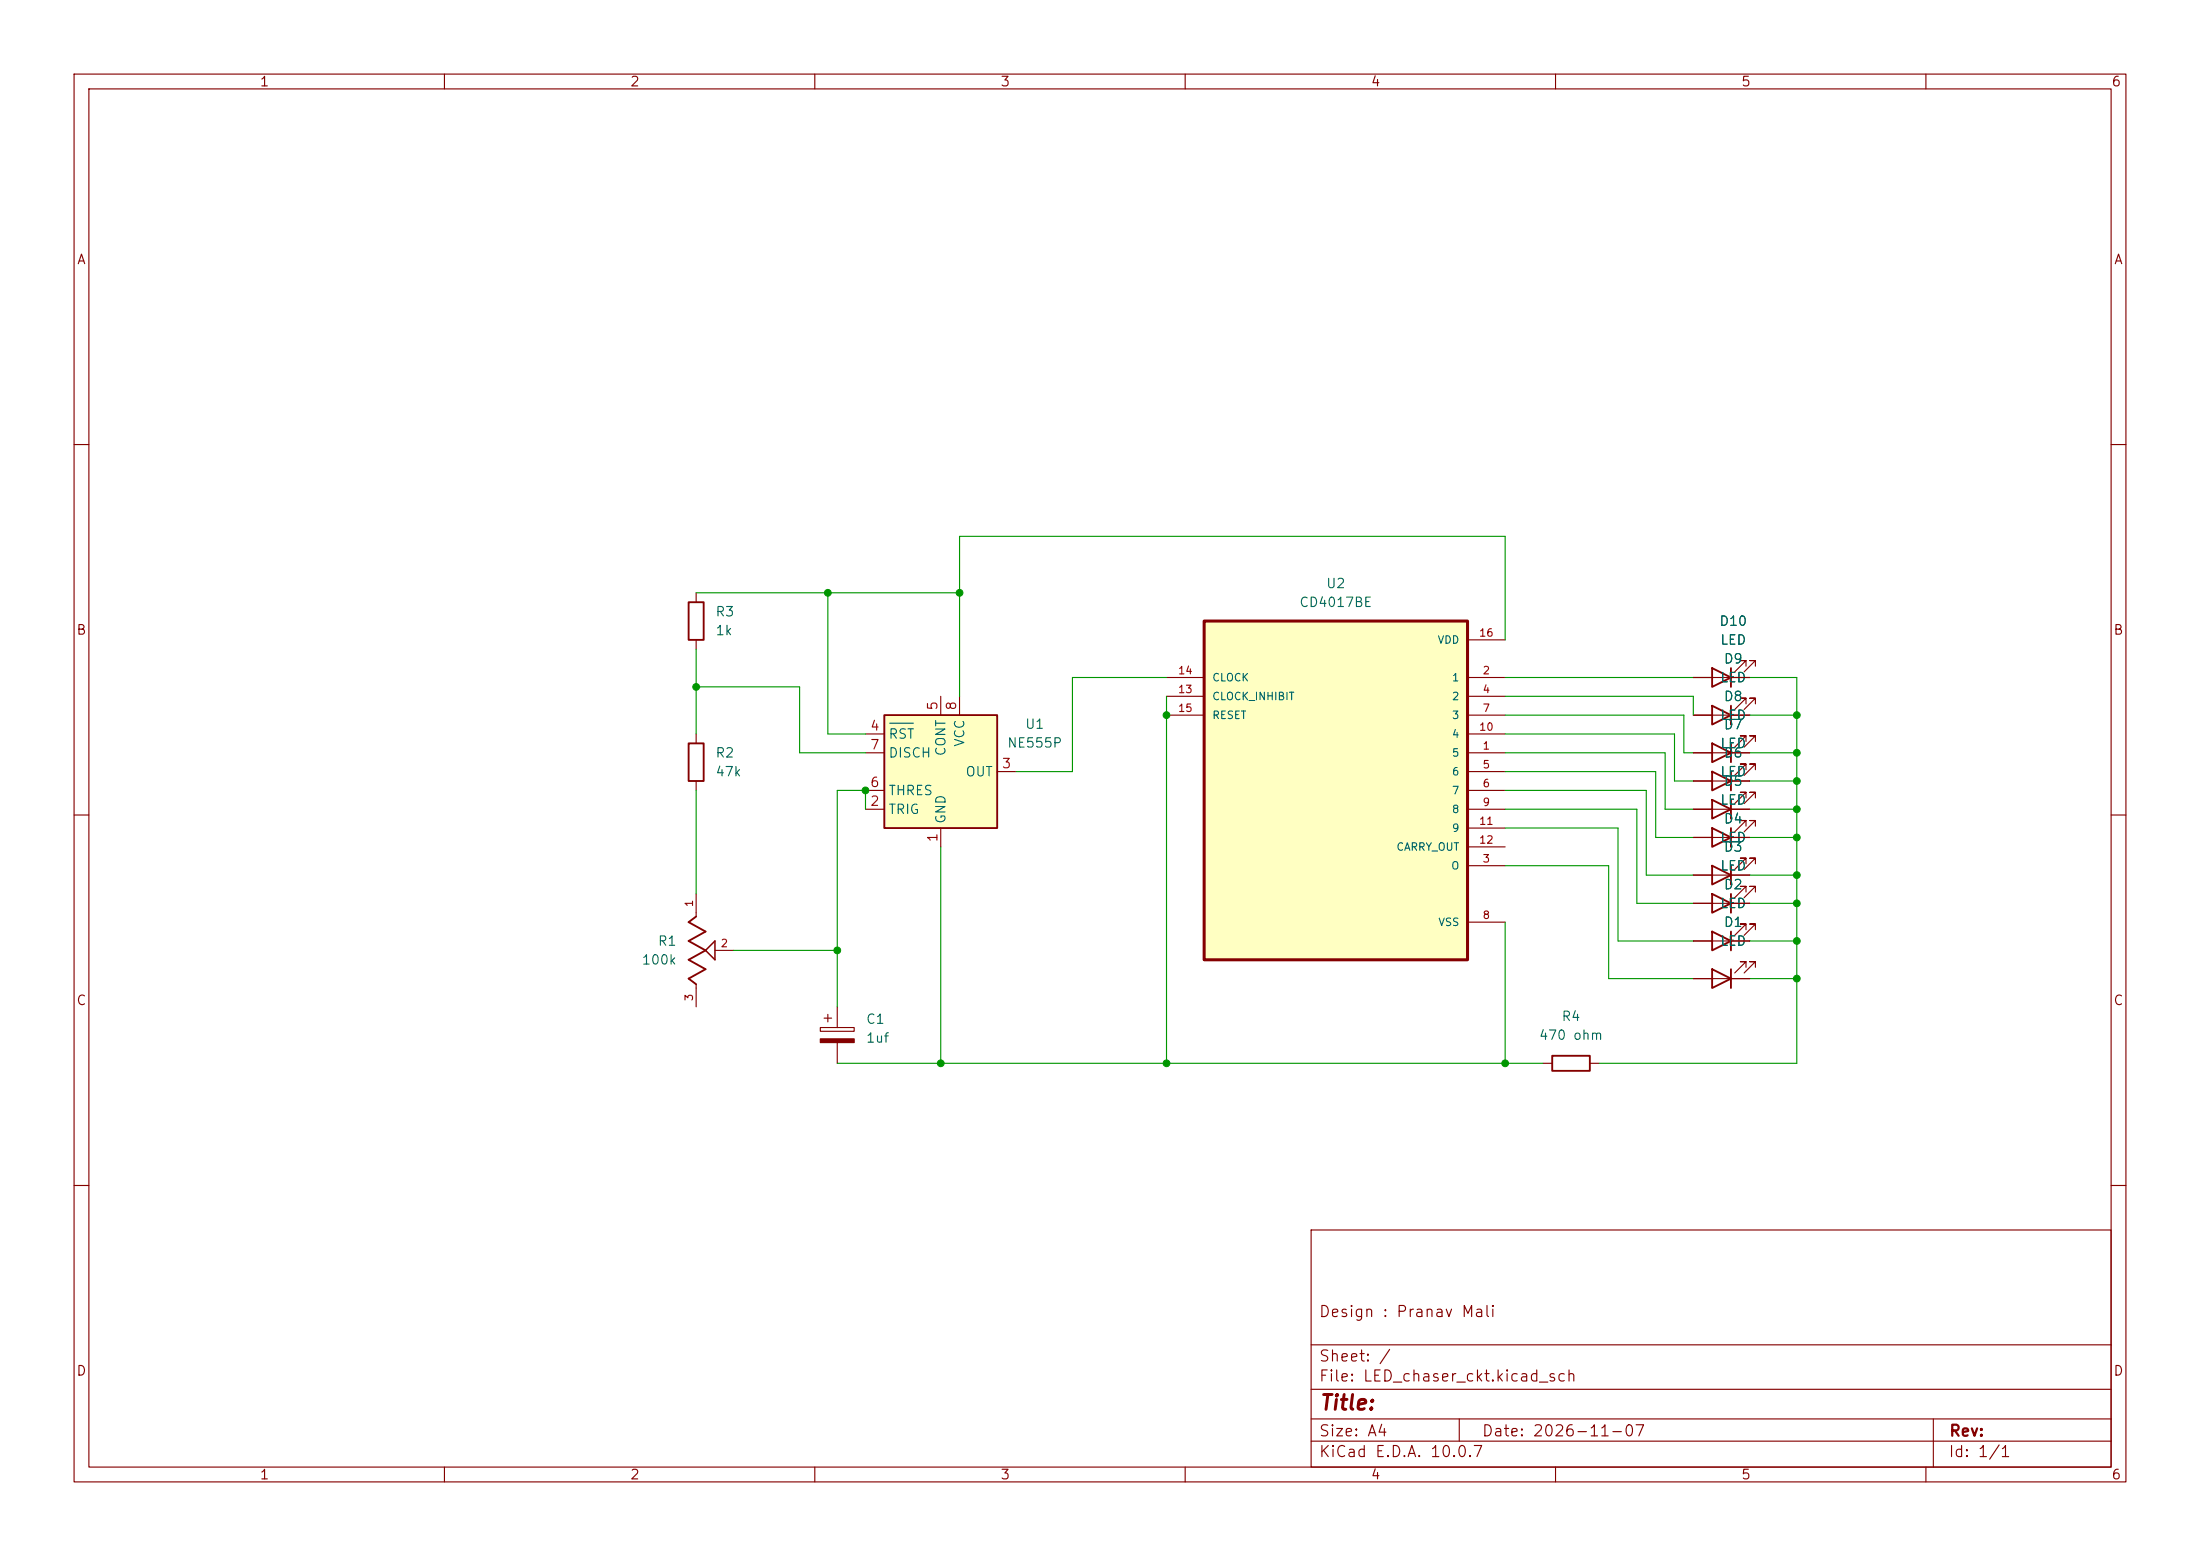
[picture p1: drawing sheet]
(kicad_sch
 (version 20260306)
 (generator "eeschema")
 (generator_version "10.0")
 (paper "A4")
 (title_block
  (date "2026-11-07")
  (comment 1 "Design : Pranav Mali"))
 (lib_symbols
  (symbol "3306F-1-103:3306F-1-103"
   (pin_names
    (offset 1.016)) (exclude_from_sim no) (in_bom yes) (on_board yes)
   (in_pos_files yes)
   (duplicate_pin_numbers_are_jumpers no)
   (property "Reference" "R" (at -10.16 5.08 0) (show_name no) (do_not_autoplace no) (effects (font (size 1.27 1.27)) (justify left bottom)))
   (property "Value" "3306F-1-103" (at -10.16 -5.08 0) (show_name no) (do_not_autoplace no) (effects (font (size 1.27 1.27)) (justify left bottom)))
   (property "Footprint" "3306F-1-103:TRIM_3306F-1-103" (at 0 0 0) (show_name no) (do_not_autoplace no) (hide yes) (effects (font (size 1.27 1.27)) (justify bottom)))
   (property "Datasheet" "https://s3.amazonaws.com/snapeda/datasheet/3306F-1-103_Bourns.pdf" (at 0 0 0) (show_name no) (do_not_autoplace no) (hide yes) (effects (font (size 1.27 1.27)) (justify bottom)))
   (property "Description" "TRIMMER - 6MM ROUND, SINGLE-TURN,CERMET, 10K OHMS | Bourns 3306F-1-103" (at 0 0 0) (show_name no) (do_not_autoplace no) (hide yes) (effects (font (size 1.27 1.27)) (justify bottom)))
   (property "DATASHEET_URL" "https://s3.amazonaws.com/snapeda/datasheet/3306F-1-103_Bourns.pdf" (at 0 0 0) (show_name no) (do_not_autoplace no) (hide yes) (effects (font (size 1.27 1.27)) (justify bottom)))
   (property "MANUFACTURER" "Bourns" (at 0 0 0) (show_name no) (do_not_autoplace no) (hide yes) (effects (font (size 1.27 1.27)) (justify bottom)))
   (property "MAXIMUM_PACKAGE_HEIGHT" "8.38mm" (at 0 0 0) (show_name no) (do_not_autoplace no) (hide yes) (effects (font (size 1.27 1.27)) (justify bottom)))
   (property "MPN" "3306F-1-103" (at 0 0 0) (show_name no) (do_not_autoplace no) (hide yes) (effects (font (size 1.27 1.27)) (justify bottom)))
   (property "PARTREV" "08/19" (at 0 0 0) (show_name no) (do_not_autoplace no) (hide yes) (effects (font (size 1.27 1.27)) (justify bottom)))
   (property "Package" "3306F Bourns" (at 0 0 0) (show_name no) (do_not_autoplace no) (hide yes) (effects (font (size 1.27 1.27)) (justify bottom)))
   (property "SOURCE_URL" "https://www.snapeda.com/parts/3306F-1-103/Bourns/view-part/" (at 0 0 0) (show_name no) (do_not_autoplace no) (hide yes) (effects (font (size 1.27 1.27)) (justify bottom)))
   (property "STANDARD" "Manufacturer Recommendations" (at 0 0 0) (show_name no) (do_not_autoplace no) (hide yes) (effects (font (size 1.27 1.27)) (justify bottom)))
   (symbol "3306F-1-103_0_0"
    (polyline (pts (xy -4.572 0) (xy -5.08 0)) (stroke (width 0.1524) (type default)) (fill (type none)))
    (polyline (pts (xy -3.81 -1.016) (xy -4.572 0)) (stroke (width 0.254) (type default)) (fill (type none)))
    (polyline (pts (xy -2.54 1.27) (xy -3.81 -1.016)) (stroke (width 0.254) (type default)) (fill (type none)))
    (polyline (pts (xy -1.27 2.54) (xy 1.27 2.54)) (stroke (width 0.2032) (type default)) (fill (type none)))
    (polyline (pts (xy -1.27 -1.016) (xy -2.54 1.27)) (stroke (width 0.254) (type default)) (fill (type none)))
    (polyline (pts (xy 0 1.27) (xy -1.27 2.54)) (stroke (width 0.2032) (type default)) (fill (type none)))
    (polyline (pts (xy 0 1.27) (xy -1.27 -1.016)) (stroke (width 0.254) (type default)) (fill (type none)))
    (polyline (pts (xy 1.27 2.54) (xy 0 1.27)) (stroke (width 0.2032) (type default)) (fill (type none)))
    (polyline (pts (xy 1.27 -1.016) (xy 0 1.27)) (stroke (width 0.254) (type default)) (fill (type none)))
    (polyline (pts (xy 2.54 1.27) (xy 1.27 -1.016)) (stroke (width 0.254) (type default)) (fill (type none)))
    (polyline (pts (xy 3.81 -1.016) (xy 2.54 1.27)) (stroke (width 0.254) (type default)) (fill (type none)))
    (polyline (pts (xy 4.572 0) (xy 3.81 -1.016)) (stroke (width 0.254) (type default)) (fill (type none)))
    (polyline (pts (xy 5.08 0) (xy 4.572 0)) (stroke (width 0.1524) (type default)) (fill (type none)))
    (pin passive line (at -7.62 0 0) (length 2.54) (name "" (effects (font (size 1.016 1.016)))) (number "1" (effects (font (size 1.016 1.016)))))
    (pin passive line (at 0 5.08 270) (length 2.54) (name "" (effects (font (size 1.016 1.016)))) (number "2" (effects (font (size 1.016 1.016)))))
    (pin passive line (at 7.62 0 180) (length 2.54) (name "" (effects (font (size 1.016 1.016)))) (number "3" (effects (font (size 1.016 1.016))))))
   (embedded_fonts no))
  (symbol "CD4017BE:CD4017BE"
   (pin_names
    (offset 1.016)) (exclude_from_sim no) (in_bom yes) (on_board yes)
   (in_pos_files yes)
   (duplicate_pin_numbers_are_jumpers no)
   (property "Reference" "U" (at -17.78 23.86 0) (show_name no) (do_not_autoplace no) (effects (font (size 1.27 1.27)) (justify left bottom)))
   (property "Value" "CD4017BE" (at -17.78 -26.86 0) (show_name no) (do_not_autoplace no) (effects (font (size 1.27 1.27)) (justify left bottom)))
   (property "Footprint" "CD4017BE:DIP794W45P254L1969H508Q16" (at 0 0 0) (show_name no) (do_not_autoplace no) (hide yes) (effects (font (size 1.27 1.27)) (justify bottom)))
   (property "Datasheet" "" (at 0 0 0) (show_name no) (do_not_autoplace no) (hide yes) (effects (font (size 1.27 1.27))))
   (property "Description" "CMOS Decade Counter with 10 Decoded Outputs" (at 0 0 0) (show_name no) (do_not_autoplace no) (hide yes) (effects (font (size 1.27 1.27)) (justify bottom)))
   (property "MANUFACTURER" "Texas" (at 0 0 0) (show_name no) (do_not_autoplace no) (hide yes) (effects (font (size 1.27 1.27)) (justify bottom)))
   (property "MPN" "CD4017BE" (at 0 0 0) (show_name no) (do_not_autoplace no) (hide yes) (effects (font (size 1.27 1.27)) (justify bottom)))
   (property "Package" "PDIP-16 Texas Instruments" (at 0 0 0) (show_name no) (do_not_autoplace no) (hide yes) (effects (font (size 1.27 1.27)) (justify bottom)))
   (property "SOURCE_URL" "https://www.snapeda.com/parts/CD4017BE/Texas+Instruments/view-part/" (at 0 0 0) (show_name no) (do_not_autoplace no) (hide yes) (effects (font (size 1.27 1.27)) (justify bottom)))
   (symbol "CD4017BE_0_0"
    (rectangle (start -17.78 -22.86) (end 17.78 22.86) (stroke (width 0.41) (type default)) (fill (type background)))
    (pin output line (at 22.86 5.08 180) (length 5.08) (name "5" (effects (font (size 1.016 1.016)))) (number "1" (effects (font (size 1.016 1.016)))))
    (pin output line (at 22.86 15.24 180) (length 5.08) (name "1" (effects (font (size 1.016 1.016)))) (number "2" (effects (font (size 1.016 1.016)))))
    (pin output line (at 22.86 -10.16 180) (length 5.08) (name "O" (effects (font (size 1.016 1.016)))) (number "3" (effects (font (size 1.016 1.016)))))
    (pin output line (at 22.86 12.7 180) (length 5.08) (name "2" (effects (font (size 1.016 1.016)))) (number "4" (effects (font (size 1.016 1.016)))))
    (pin output line (at 22.86 2.54 180) (length 5.08) (name "6" (effects (font (size 1.016 1.016)))) (number "5" (effects (font (size 1.016 1.016)))))
    (pin output line (at 22.86 0 180) (length 5.08) (name "7" (effects (font (size 1.016 1.016)))) (number "6" (effects (font (size 1.016 1.016)))))
    (pin output line (at 22.86 10.16 180) (length 5.08) (name "3" (effects (font (size 1.016 1.016)))) (number "7" (effects (font (size 1.016 1.016)))))
    (pin power_in line (at 22.86 -17.78 180) (length 5.08) (name "VSS" (effects (font (size 1.016 1.016)))) (number "8" (effects (font (size 1.016 1.016)))))
    (pin output line (at 22.86 -2.54 180) (length 5.08) (name "8" (effects (font (size 1.016 1.016)))) (number "9" (effects (font (size 1.016 1.016)))))
    (pin output line (at 22.86 7.62 180) (length 5.08) (name "4" (effects (font (size 1.016 1.016)))) (number "10" (effects (font (size 1.016 1.016)))))
    (pin output line (at 22.86 -5.08 180) (length 5.08) (name "9" (effects (font (size 1.016 1.016)))) (number "11" (effects (font (size 1.016 1.016)))))
    (pin output line (at 22.86 -7.62 180) (length 5.08) (name "CARRY_OUT" (effects (font (size 1.016 1.016)))) (number "12" (effects (font (size 1.016 1.016)))))
    (pin input line (at -22.86 12.7 0) (length 5.08) (name "CLOCK_INHIBIT" (effects (font (size 1.016 1.016)))) (number "13" (effects (font (size 1.016 1.016)))))
    (pin input line (at -22.86 15.24 0) (length 5.08) (name "CLOCK" (effects (font (size 1.016 1.016)))) (number "14" (effects (font (size 1.016 1.016)))))
    (pin input line (at -22.86 10.16 0) (length 5.08) (name "RESET" (effects (font (size 1.016 1.016)))) (number "15" (effects (font (size 1.016 1.016)))))
    (pin power_in line (at 22.86 20.32 180) (length 5.08) (name "VDD" (effects (font (size 1.016 1.016)))) (number "16" (effects (font (size 1.016 1.016))))))
   (embedded_fonts no))
  (symbol "Device:C_Polarized"
   (pin_numbers (hide yes))
   (pin_names
    (offset 0.254)) (exclude_from_sim no) (in_bom yes) (on_board yes)
   (in_pos_files yes)
   (duplicate_pin_numbers_are_jumpers no)
   (property "Reference" "C" (at 0.635 2.54 0) (show_name no) (do_not_autoplace no) (effects (font (size 1.27 1.27)) (justify left)))
   (property "Value" "C_Polarized" (at 0.635 -2.54 0) (show_name no) (do_not_autoplace no) (effects (font (size 1.27 1.27)) (justify left)))
   (property "Footprint" "" (at 0.9652 -3.81 0) (show_name no) (do_not_autoplace no) (hide yes) (effects (font (size 1.27 1.27))))
   (property "Datasheet" "" (at 0 0 0) (show_name no) (do_not_autoplace no) (hide yes) (effects (font (size 1.27 1.27))))
   (property "Description" "Polarized capacitor" (at 0 0 0) (show_name no) (do_not_autoplace no) (hide yes) (effects (font (size 1.27 1.27))))
   (symbol "C_Polarized_0_1"
    (rectangle (start -2.286 0.508) (end 2.286 1.016) (stroke (width 0) (type default)) (fill (type none)))
    (polyline (pts (xy -1.778 2.286) (xy -0.762 2.286)) (stroke (width 0) (type default)) (fill (type none)))
    (polyline (pts (xy -1.27 2.794) (xy -1.27 1.778)) (stroke (width 0) (type default)) (fill (type none)))
    (rectangle (start 2.286 -0.508) (end -2.286 -1.016) (stroke (width 0) (type default)) (fill (type outline))))
   (symbol "C_Polarized_1_1"
    (pin passive line (at 0 3.81 270) (length 2.794) (name "" (effects (font (size 1.27 1.27)))) (number "1" (effects (font (size 1.27 1.27)))))
    (pin passive line (at 0 -3.81 90) (length 2.794) (name "" (effects (font (size 1.27 1.27)))) (number "2" (effects (font (size 1.27 1.27))))))
   (embedded_fonts no))
  (symbol "Device:LED"
   (pin_numbers (hide yes))
   (pin_names
    (offset 1.016) (hide yes)) (exclude_from_sim no) (in_bom yes) (on_board yes)
   (in_pos_files yes)
   (duplicate_pin_numbers_are_jumpers no)
   (property "Reference" "D" (at 0 2.54 0) (show_name no) (do_not_autoplace no) (effects (font (size 1.27 1.27))))
   (property "Value" "LED" (at 0 -2.54 0) (show_name no) (do_not_autoplace no) (effects (font (size 1.27 1.27))))
   (property "Footprint" "" (at 0 0 0) (show_name no) (do_not_autoplace no) (hide yes) (effects (font (size 1.27 1.27))))
   (property "Datasheet" "" (at 0 0 0) (show_name no) (do_not_autoplace no) (hide yes) (effects (font (size 1.27 1.27))))
   (property "Description" "Light emitting diode" (at 0 0 0) (show_name no) (do_not_autoplace no) (hide yes) (effects (font (size 1.27 1.27))))
   (property "Sim.Pins" "1=K 2=A" (at 0 0 0) (show_name no) (do_not_autoplace no) (hide yes) (effects (font (size 1.27 1.27))))
   (symbol "LED_0_1"
    (polyline (pts (xy -3.048 -0.762) (xy -4.572 -2.286) (xy -3.81 -2.286) (xy -4.572 -2.286) (xy -4.572 -1.524)) (stroke (width 0) (type default)) (fill (type none)))
    (polyline (pts (xy -1.778 -0.762) (xy -3.302 -2.286) (xy -2.54 -2.286) (xy -3.302 -2.286) (xy -3.302 -1.524)) (stroke (width 0) (type default)) (fill (type none)))
    (polyline (pts (xy -1.27 0) (xy 1.27 0)) (stroke (width 0) (type default)) (fill (type none)))
    (polyline (pts (xy -1.27 -1.27) (xy -1.27 1.27)) (stroke (width 0.254) (type default)) (fill (type none)))
    (polyline (pts (xy 1.27 -1.27) (xy 1.27 1.27) (xy -1.27 0) (xy 1.27 -1.27)) (stroke (width 0.254) (type default)) (fill (type none))))
   (symbol "LED_1_1"
    (pin passive line (at -3.81 0 0) (length 2.54) (name "K" (effects (font (size 1.27 1.27)))) (number "1" (effects (font (size 1.27 1.27)))))
    (pin passive line (at 3.81 0 180) (length 2.54) (name "A" (effects (font (size 1.27 1.27)))) (number "2" (effects (font (size 1.27 1.27))))))
   (embedded_fonts no))
  (symbol "Device:R"
   (pin_numbers (hide yes))
   (pin_names
    (offset 0)) (exclude_from_sim no) (in_bom yes) (on_board yes)
   (in_pos_files yes)
   (duplicate_pin_numbers_are_jumpers no)
   (property "Reference" "R" (at 2.032 0 90) (show_name no) (do_not_autoplace no) (effects (font (size 1.27 1.27))))
   (property "Value" "R" (at 0 0 90) (show_name no) (do_not_autoplace no) (effects (font (size 1.27 1.27))))
   (property "Footprint" "" (at -1.778 0 90) (show_name no) (do_not_autoplace no) (hide yes) (effects (font (size 1.27 1.27))))
   (property "Datasheet" "" (at 0 0 0) (show_name no) (do_not_autoplace no) (hide yes) (effects (font (size 1.27 1.27))))
   (property "Description" "Resistor" (at 0 0 0) (show_name no) (do_not_autoplace no) (hide yes) (effects (font (size 1.27 1.27))))
   (symbol "R_0_1"
    (rectangle (start -1.016 -2.54) (end 1.016 2.54) (stroke (width 0.254) (type default)) (fill (type none))))
   (symbol "R_1_1"
    (pin passive line (at 0 3.81 270) (length 1.27) (name "" (effects (font (size 1.27 1.27)))) (number "1" (effects (font (size 1.27 1.27)))))
    (pin passive line (at 0 -3.81 90) (length 1.27) (name "" (effects (font (size 1.27 1.27)))) (number "2" (effects (font (size 1.27 1.27))))))
   (embedded_fonts no))
  (symbol "Timer:NE555P" (exclude_from_sim no) (in_bom yes) (on_board yes)
   (in_pos_files yes)
   (duplicate_pin_numbers_are_jumpers no)
   (property "Reference" "U" (at -10.16 8.89 0) (show_name no) (do_not_autoplace no) (effects (font (size 1.27 1.27)) (justify left)))
   (property "Value" "NE555P" (at 2.54 8.89 0) (show_name no) (do_not_autoplace no) (effects (font (size 1.27 1.27)) (justify left)))
   (property "Footprint" "Package_DIP:DIP-8_W7.62mm" (at 0 -24.13 0) (show_name no) (do_not_autoplace no) (hide yes) (effects (font (size 1.27 1.27))))
   (property "Datasheet" "http://www.ti.com/lit/ds/symlink/ne555.pdf" (at 0 -26.67 0) (show_name no) (do_not_autoplace no) (hide yes) (effects (font (size 1.27 1.27))))
   (property "Description" "Precision Timers, 555 compatible, PDIP-8" (at 0 -21.59 0) (show_name no) (do_not_autoplace no) (hide yes) (effects (font (size 1.27 1.27))))
   (symbol "NE555P_0_0"
    (pin power_in line (at 0 -10.16 90) (length 2.54) (name "GND" (effects (font (size 1.27 1.27)))) (number "1" (effects (font (size 1.27 1.27)))))
    (pin power_in line (at 2.54 10.16 270) (length 2.54) (name "VCC" (effects (font (size 1.27 1.27)))) (number "8" (effects (font (size 1.27 1.27))))))
   (symbol "NE555P_0_1"
    (rectangle (start -7.62 7.62) (end 7.62 -7.62) (stroke (width 0.254) (type default)) (fill (type background))))
   (symbol "NE555P_1_1"
    (pin input line (at -10.16 -5.08 0) (length 2.54) (name "TRIG" (effects (font (size 1.27 1.27)))) (number "2" (effects (font (size 1.27 1.27)))))
    (pin output line (at 10.16 0 180) (length 2.54) (name "OUT" (effects (font (size 1.27 1.27)))) (number "3" (effects (font (size 1.27 1.27)))))
    (pin input line (at -10.16 5.08 0) (length 2.54) (name "~{RST}" (effects (font (size 1.27 1.27)))) (number "4" (effects (font (size 1.27 1.27)))))
    (pin passive line (at 0 10.16 270) (length 2.54) (name "CONT" (effects (font (size 1.27 1.27)))) (number "5" (effects (font (size 1.27 1.27)))))
    (pin input line (at -10.16 -2.54 0) (length 2.54) (name "THRES" (effects (font (size 1.27 1.27)))) (number "6" (effects (font (size 1.27 1.27)))))
    (pin input line (at -10.16 2.54 0) (length 2.54) (name "DISCH" (effects (font (size 1.27 1.27)))) (number "7" (effects (font (size 1.27 1.27))))))
   (embedded_fonts no)))
 (junction
  (at 157.48 96.52)
  (diameter 0)
  (color 0 0 0 0))
 (junction
  (at 116.84 106.68)
  (diameter 0)
  (color 0 0 0 0))
 (junction
  (at 127 143.51)
  (diameter 0)
  (color 0 0 0 0))
 (junction
  (at 93.98 92.71)
  (diameter 0)
  (color 0 0 0 0))
 (junction
  (at 242.57 127)
  (diameter 0)
  (color 0 0 0 0))
 (junction
  (at 129.54 80.01)
  (diameter 0)
  (color 0 0 0 0))
 (junction
  (at 203.2 143.51)
  (diameter 0)
  (color 0 0 0 0))
 (junction
  (at 242.57 96.52)
  (diameter 0)
  (color 0 0 0 0))
 (junction
  (at 113.03 128.27)
  (diameter 0)
  (color 0 0 0 0))
 (junction
  (at 242.57 121.92)
  (diameter 0)
  (color 0 0 0 0))
 (junction
  (at 242.57 101.6)
  (diameter 0)
  (color 0 0 0 0))
 (junction
  (at 242.57 118.11)
  (diameter 0)
  (color 0 0 0 0))
 (junction
  (at 242.57 113.03)
  (diameter 0)
  (color 0 0 0 0))
 (junction
  (at 242.57 132.08)
  (diameter 0)
  (color 0 0 0 0))
 (junction
  (at 157.48 143.51)
  (diameter 0)
  (color 0 0 0 0))
 (junction
  (at 111.76 80.01)
  (diameter 0)
  (color 0 0 0 0))
 (junction
  (at 242.57 109.22)
  (diameter 0)
  (color 0 0 0 0))
 (junction
  (at 242.57 105.41)
  (diameter 0)
  (color 0 0 0 0))
 (wire
  (pts (xy 157.48 93.98) (xy 157.48 96.52))
  (stroke (width 0) (type default)))
 (wire
  (pts (xy 242.57 143.51) (xy 242.57 132.08))
  (stroke (width 0) (type default)))
 (wire
  (pts (xy 228.6 118.11) (xy 222.25 118.11))
  (stroke (width 0) (type default)))
 (wire
  (pts (xy 111.76 80.01) (xy 129.54 80.01))
  (stroke (width 0) (type default)))
 (wire
  (pts (xy 93.98 80.01) (xy 111.76 80.01))
  (stroke (width 0) (type default)))
 (wire
  (pts (xy 111.76 99.06) (xy 111.76 80.01))
  (stroke (width 0) (type default)))
 (wire
  (pts (xy 236.22 91.44) (xy 242.57 91.44))
  (stroke (width 0) (type default)))
 (wire
  (pts (xy 113.03 106.68) (xy 113.03 128.27))
  (stroke (width 0) (type default)))
 (wire
  (pts (xy 242.57 101.6) (xy 242.57 105.41))
  (stroke (width 0) (type default)))
 (wire
  (pts (xy 228.6 96.52) (xy 228.6 93.98))
  (stroke (width 0) (type default)))
 (wire
  (pts (xy 226.06 99.06) (xy 203.2 99.06))
  (stroke (width 0) (type default)))
 (wire
  (pts (xy 242.57 96.52) (xy 242.57 101.6))
  (stroke (width 0) (type default)))
 (wire
  (pts (xy 228.6 93.98) (xy 203.2 93.98))
  (stroke (width 0) (type default)))
 (wire
  (pts (xy 113.03 106.68) (xy 116.84 106.68))
  (stroke (width 0) (type default)))
 (wire
  (pts (xy 203.2 86.36) (xy 203.2 72.39))
  (stroke (width 0) (type default)))
 (wire
  (pts (xy 93.98 92.71) (xy 93.98 99.06))
  (stroke (width 0) (type default)))
 (wire
  (pts (xy 203.2 143.51) (xy 208.28 143.51))
  (stroke (width 0) (type default)))
 (wire
  (pts (xy 116.84 99.06) (xy 111.76 99.06))
  (stroke (width 0) (type default)))
 (wire
  (pts (xy 242.57 109.22) (xy 242.57 113.03))
  (stroke (width 0) (type default)))
 (wire
  (pts (xy 236.22 101.6) (xy 242.57 101.6))
  (stroke (width 0) (type default)))
 (wire
  (pts (xy 107.95 101.6) (xy 107.95 92.71))
  (stroke (width 0) (type default)))
 (wire
  (pts (xy 144.78 91.44) (xy 157.48 91.44))
  (stroke (width 0) (type default)))
 (wire
  (pts (xy 228.6 101.6) (xy 227.33 101.6))
  (stroke (width 0) (type default)))
 (wire
  (pts (xy 203.2 116.84) (xy 217.17 116.84))
  (stroke (width 0) (type default)))
 (wire
  (pts (xy 129.54 80.01) (xy 129.54 93.98))
  (stroke (width 0) (type default)))
 (wire
  (pts (xy 236.22 109.22) (xy 242.57 109.22))
  (stroke (width 0) (type default)))
 (wire
  (pts (xy 222.25 118.11) (xy 222.25 106.68))
  (stroke (width 0) (type default)))
 (wire
  (pts (xy 127 143.51) (xy 157.48 143.51))
  (stroke (width 0) (type default)))
 (wire
  (pts (xy 220.98 121.92) (xy 220.98 109.22))
  (stroke (width 0) (type default)))
 (wire
  (pts (xy 236.22 127) (xy 242.57 127))
  (stroke (width 0) (type default)))
 (wire
  (pts (xy 228.6 113.03) (xy 223.52 113.03))
  (stroke (width 0) (type default)))
 (wire
  (pts (xy 218.44 111.76) (xy 203.2 111.76))
  (stroke (width 0) (type default)))
 (wire
  (pts (xy 217.17 116.84) (xy 217.17 132.08))
  (stroke (width 0) (type default)))
 (wire
  (pts (xy 215.9 143.51) (xy 242.57 143.51))
  (stroke (width 0) (type default)))
 (wire
  (pts (xy 129.54 72.39) (xy 129.54 80.01))
  (stroke (width 0) (type default)))
 (wire
  (pts (xy 236.22 96.52) (xy 242.57 96.52))
  (stroke (width 0) (type default)))
 (wire
  (pts (xy 228.6 121.92) (xy 220.98 121.92))
  (stroke (width 0) (type default)))
 (wire
  (pts (xy 223.52 113.03) (xy 223.52 104.14))
  (stroke (width 0) (type default)))
 (wire
  (pts (xy 224.79 101.6) (xy 203.2 101.6))
  (stroke (width 0) (type default)))
 (wire
  (pts (xy 228.6 109.22) (xy 224.79 109.22))
  (stroke (width 0) (type default)))
 (wire
  (pts (xy 99.06 128.27) (xy 113.03 128.27))
  (stroke (width 0) (type default)))
 (wire
  (pts (xy 127 114.3) (xy 127 143.51))
  (stroke (width 0) (type default)))
 (wire
  (pts (xy 224.79 109.22) (xy 224.79 101.6))
  (stroke (width 0) (type default)))
 (wire
  (pts (xy 228.6 127) (xy 218.44 127))
  (stroke (width 0) (type default)))
 (wire
  (pts (xy 93.98 106.68) (xy 93.98 120.65))
  (stroke (width 0) (type default)))
 (wire
  (pts (xy 220.98 109.22) (xy 203.2 109.22))
  (stroke (width 0) (type default)))
 (wire
  (pts (xy 222.25 106.68) (xy 203.2 106.68))
  (stroke (width 0) (type default)))
 (wire
  (pts (xy 236.22 118.11) (xy 242.57 118.11))
  (stroke (width 0) (type default)))
 (wire
  (pts (xy 116.84 101.6) (xy 107.95 101.6))
  (stroke (width 0) (type default)))
 (wire
  (pts (xy 113.03 128.27) (xy 113.03 135.89))
  (stroke (width 0) (type default)))
 (wire
  (pts (xy 236.22 132.08) (xy 242.57 132.08))
  (stroke (width 0) (type default)))
 (wire
  (pts (xy 223.52 104.14) (xy 203.2 104.14))
  (stroke (width 0) (type default)))
 (wire
  (pts (xy 236.22 121.92) (xy 242.57 121.92))
  (stroke (width 0) (type default)))
 (wire
  (pts (xy 228.6 132.08) (xy 217.17 132.08))
  (stroke (width 0) (type default)))
 (wire
  (pts (xy 242.57 91.44) (xy 242.57 96.52))
  (stroke (width 0) (type default)))
 (wire
  (pts (xy 203.2 72.39) (xy 129.54 72.39))
  (stroke (width 0) (type default)))
 (wire
  (pts (xy 157.48 143.51) (xy 203.2 143.51))
  (stroke (width 0) (type default)))
 (wire
  (pts (xy 157.48 96.52) (xy 157.48 143.51))
  (stroke (width 0) (type default)))
 (wire
  (pts (xy 226.06 105.41) (xy 226.06 99.06))
  (stroke (width 0) (type default)))
 (wire
  (pts (xy 228.6 105.41) (xy 226.06 105.41))
  (stroke (width 0) (type default)))
 (wire
  (pts (xy 127 143.51) (xy 113.03 143.51))
  (stroke (width 0) (type default)))
 (wire
  (pts (xy 236.22 113.03) (xy 242.57 113.03))
  (stroke (width 0) (type default)))
 (wire
  (pts (xy 137.16 104.14) (xy 144.78 104.14))
  (stroke (width 0) (type default)))
 (wire
  (pts (xy 242.57 127) (xy 242.57 132.08))
  (stroke (width 0) (type default)))
 (wire
  (pts (xy 227.33 101.6) (xy 227.33 96.52))
  (stroke (width 0) (type default)))
 (wire
  (pts (xy 227.33 96.52) (xy 203.2 96.52))
  (stroke (width 0) (type default)))
 (wire
  (pts (xy 107.95 92.71) (xy 93.98 92.71))
  (stroke (width 0) (type default)))
 (wire
  (pts (xy 203.2 143.51) (xy 203.2 124.46))
  (stroke (width 0) (type default)))
 (wire
  (pts (xy 242.57 113.03) (xy 242.57 118.11))
  (stroke (width 0) (type default)))
 (wire
  (pts (xy 242.57 105.41) (xy 242.57 109.22))
  (stroke (width 0) (type default)))
 (wire
  (pts (xy 236.22 105.41) (xy 242.57 105.41))
  (stroke (width 0) (type default)))
 (wire
  (pts (xy 116.84 106.68) (xy 116.84 109.22))
  (stroke (width 0) (type default)))
 (wire
  (pts (xy 144.78 104.14) (xy 144.78 91.44))
  (stroke (width 0) (type default)))
 (wire
  (pts (xy 93.98 87.63) (xy 93.98 92.71))
  (stroke (width 0) (type default)))
 (wire
  (pts (xy 218.44 127) (xy 218.44 111.76))
  (stroke (width 0) (type default)))
 (wire
  (pts (xy 242.57 121.92) (xy 242.57 127))
  (stroke (width 0) (type default)))
 (wire
  (pts (xy 242.57 118.11) (xy 242.57 121.92))
  (stroke (width 0) (type default)))
 (wire
  (pts (xy 203.2 91.44) (xy 228.6 91.44))
  (stroke (width 0) (type default)))
 (symbol
  (lib_id "3306F-1-103:3306F-1-103")
  (at 93.98 128.27 270)
  (unit 1)
  (body_style 1)
  (exclude_from_sim no)
  (in_bom yes)
  (on_board yes)
  (in_pos_files yes)
  (dnp no)
  (fields_autoplaced yes)
  (property "Reference" "R1" (at 91.44 126.9999 90) (show_name no) (do_not_autoplace no) (effects (font (size 1.27 1.27)) (justify right)))
  (property "Value" "100k" (at 91.44 129.5399 90) (show_name no) (do_not_autoplace no) (effects (font (size 1.27 1.27)) (justify right)))
  (property "Footprint" "3306F-1-103:TRIM_3306F-1-103" (at 93.98 128.27 0) (hide yes) (show_name no) (do_not_autoplace no) (effects (font (size 1.27 1.27)) (justify bottom)))
  (property "Datasheet" "https://s3.amazonaws.com/snapeda/datasheet/3306F-1-103_Bourns.pdf" (at 93.98 128.27 0) (hide yes) (show_name no) (do_not_autoplace no) (effects (font (size 1.27 1.27)) (justify bottom)))
  (property "Description" "TRIMMER - 6MM ROUND, SINGLE-TURN,CERMET, 10K OHMS | Bourns 3306F-1-103" (at 93.98 128.27 0) (hide yes) (show_name no) (do_not_autoplace no) (effects (font (size 1.27 1.27)) (justify bottom)))
  (property "DATASHEET_URL" "https://s3.amazonaws.com/snapeda/datasheet/3306F-1-103_Bourns.pdf" (at 93.98 128.27 0) (hide yes) (show_name no) (do_not_autoplace no) (effects (font (size 1.27 1.27)) (justify bottom)))
  (property "MANUFACTURER" "Bourns" (at 93.98 128.27 0) (hide yes) (show_name no) (do_not_autoplace no) (effects (font (size 1.27 1.27)) (justify bottom)))
  (property "MAXIMUM_PACKAGE_HEIGHT" "8.38mm" (at 93.98 128.27 0) (hide yes) (show_name no) (do_not_autoplace no) (effects (font (size 1.27 1.27)) (justify bottom)))
  (property "MPN" "3306F-1-103" (at 93.98 128.27 0) (hide yes) (show_name no) (do_not_autoplace no) (effects (font (size 1.27 1.27)) (justify bottom)))
  (property "PARTREV" "08/19" (at 93.98 128.27 0) (hide yes) (show_name no) (do_not_autoplace no) (effects (font (size 1.27 1.27)) (justify bottom)))
  (property "Package" "3306F Bourns" (at 93.98 128.27 0) (hide yes) (show_name no) (do_not_autoplace no) (effects (font (size 1.27 1.27)) (justify bottom)))
  (property "SOURCE_URL" "https://www.snapeda.com/parts/3306F-1-103/Bourns/view-part/" (at 93.98 128.27 0) (hide yes) (show_name no) (do_not_autoplace no) (effects (font (size 1.27 1.27)) (justify bottom)))
  (property "STANDARD" "Manufacturer Recommendations" (at 93.98 128.27 0) (hide yes) (show_name no) (do_not_autoplace no) (effects (font (size 1.27 1.27)) (justify bottom)))
  (pin "3")
  (pin "2")
  (pin "1"))
 (symbol
  (lib_id "Device:LED")
  (at 232.41 96.52 180)
  (unit 1)
  (body_style 1)
  (exclude_from_sim no)
  (in_bom yes)
  (on_board yes)
  (in_pos_files yes)
  (dnp no)
  (fields_autoplaced yes)
  (property "Reference" "D9" (at 233.9975 88.9 0) (show_name no) (do_not_autoplace no) (effects (font (size 1.27 1.27))))
  (property "Value" "LED" (at 233.9975 91.44 0) (show_name no) (do_not_autoplace no) (effects (font (size 1.27 1.27))))
  (property "Footprint" "LED_THT:LED_D5.0mm" (at 232.41 96.52 0) (hide yes) (show_name no) (do_not_autoplace no) (effects (font (size 1.27 1.27))))
  (property "Datasheet" "" (at 232.41 96.52 0) (hide yes) (show_name no) (do_not_autoplace no) (effects (font (size 1.27 1.27))))
  (property "Description" "Light emitting diode" (at 232.41 96.52 0) (hide yes) (show_name no) (do_not_autoplace no) (effects (font (size 1.27 1.27))))
  (property "Sim.Pins" "1=K 2=A" (at 232.41 96.52 0) (hide yes) (show_name no) (do_not_autoplace no) (effects (font (size 1.27 1.27))))
  (pin "1")
  (pin "2"))
 (symbol
  (lib_id "Device:LED")
  (at 232.41 121.92 180)
  (unit 1)
  (body_style 1)
  (exclude_from_sim no)
  (in_bom yes)
  (on_board yes)
  (in_pos_files yes)
  (dnp no)
  (fields_autoplaced yes)
  (property "Reference" "D3" (at 233.9975 114.3 0) (show_name no) (do_not_autoplace no) (effects (font (size 1.27 1.27))))
  (property "Value" "LED" (at 233.9975 116.84 0) (show_name no) (do_not_autoplace no) (effects (font (size 1.27 1.27))))
  (property "Footprint" "LED_THT:LED_D5.0mm" (at 232.41 121.92 0) (hide yes) (show_name no) (do_not_autoplace no) (effects (font (size 1.27 1.27))))
  (property "Datasheet" "" (at 232.41 121.92 0) (hide yes) (show_name no) (do_not_autoplace no) (effects (font (size 1.27 1.27))))
  (property "Description" "Light emitting diode" (at 232.41 121.92 0) (hide yes) (show_name no) (do_not_autoplace no) (effects (font (size 1.27 1.27))))
  (property "Sim.Pins" "1=K 2=A" (at 232.41 121.92 0) (hide yes) (show_name no) (do_not_autoplace no) (effects (font (size 1.27 1.27))))
  (pin "1")
  (pin "2"))
 (symbol
  (lib_id "Device:LED")
  (at 232.41 132.08 180)
  (unit 1)
  (body_style 1)
  (exclude_from_sim no)
  (in_bom yes)
  (on_board yes)
  (in_pos_files yes)
  (dnp no)
  (fields_autoplaced yes)
  (property "Reference" "D1" (at 233.9975 124.46 0) (show_name no) (do_not_autoplace no) (effects (font (size 1.27 1.27))))
  (property "Value" "LED" (at 233.9975 127 0) (show_name no) (do_not_autoplace no) (effects (font (size 1.27 1.27))))
  (property "Footprint" "LED_THT:LED_D5.0mm" (at 232.41 132.08 0) (hide yes) (show_name no) (do_not_autoplace no) (effects (font (size 1.27 1.27))))
  (property "Datasheet" "" (at 232.41 132.08 0) (hide yes) (show_name no) (do_not_autoplace no) (effects (font (size 1.27 1.27))))
  (property "Description" "Light emitting diode" (at 232.41 132.08 0) (hide yes) (show_name no) (do_not_autoplace no) (effects (font (size 1.27 1.27))))
  (property "Sim.Pins" "1=K 2=A" (at 232.41 132.08 0) (hide yes) (show_name no) (do_not_autoplace no) (effects (font (size 1.27 1.27))))
  (pin "1")
  (pin "2"))
 (symbol
  (lib_id "Device:LED")
  (at 232.41 113.03 180)
  (unit 1)
  (body_style 1)
  (exclude_from_sim no)
  (in_bom yes)
  (on_board yes)
  (in_pos_files yes)
  (dnp no)
  (fields_autoplaced yes)
  (property "Reference" "D5" (at 233.9975 105.41 0) (show_name no) (do_not_autoplace no) (effects (font (size 1.27 1.27))))
  (property "Value" "LED" (at 233.9975 107.95 0) (show_name no) (do_not_autoplace no) (effects (font (size 1.27 1.27))))
  (property "Footprint" "LED_THT:LED_D5.0mm" (at 232.41 113.03 0) (hide yes) (show_name no) (do_not_autoplace no) (effects (font (size 1.27 1.27))))
  (property "Datasheet" "" (at 232.41 113.03 0) (hide yes) (show_name no) (do_not_autoplace no) (effects (font (size 1.27 1.27))))
  (property "Description" "Light emitting diode" (at 232.41 113.03 0) (hide yes) (show_name no) (do_not_autoplace no) (effects (font (size 1.27 1.27))))
  (property "Sim.Pins" "1=K 2=A" (at 232.41 113.03 0) (hide yes) (show_name no) (do_not_autoplace no) (effects (font (size 1.27 1.27))))
  (pin "1")
  (pin "2"))
 (symbol
  (lib_id "Device:C_Polarized")
  (at 113.03 139.7 0)
  (unit 1)
  (body_style 1)
  (exclude_from_sim no)
  (in_bom yes)
  (on_board yes)
  (in_pos_files yes)
  (dnp no)
  (fields_autoplaced yes)
  (property "Reference" "C1" (at 116.84 137.5409 0) (show_name no) (do_not_autoplace no) (effects (font (size 1.27 1.27)) (justify left)))
  (property "Value" "1uf" (at 116.84 140.0809 0) (show_name no) (do_not_autoplace no) (effects (font (size 1.27 1.27)) (justify left)))
  (property "Footprint" "Capacitor_THT:CP_Radial_D5.0mm_P2.50mm" (at 113.9952 143.51 0) (hide yes) (show_name no) (do_not_autoplace no) (effects (font (size 1.27 1.27))))
  (property "Datasheet" "" (at 113.03 139.7 0) (hide yes) (show_name no) (do_not_autoplace no) (effects (font (size 1.27 1.27))))
  (property "Description" "Polarized capacitor" (at 113.03 139.7 0) (hide yes) (show_name no) (do_not_autoplace no) (effects (font (size 1.27 1.27))))
  (pin "1")
  (pin "2"))
 (symbol
  (lib_id "Device:LED")
  (at 232.41 127 180)
  (unit 1)
  (body_style 1)
  (exclude_from_sim no)
  (in_bom yes)
  (on_board yes)
  (in_pos_files yes)
  (dnp no)
  (fields_autoplaced yes)
  (property "Reference" "D2" (at 233.9975 119.38 0) (show_name no) (do_not_autoplace no) (effects (font (size 1.27 1.27))))
  (property "Value" "LED" (at 233.9975 121.92 0) (show_name no) (do_not_autoplace no) (effects (font (size 1.27 1.27))))
  (property "Footprint" "LED_THT:LED_D5.0mm" (at 232.41 127 0) (hide yes) (show_name no) (do_not_autoplace no) (effects (font (size 1.27 1.27))))
  (property "Datasheet" "" (at 232.41 127 0) (hide yes) (show_name no) (do_not_autoplace no) (effects (font (size 1.27 1.27))))
  (property "Description" "Light emitting diode" (at 232.41 127 0) (hide yes) (show_name no) (do_not_autoplace no) (effects (font (size 1.27 1.27))))
  (property "Sim.Pins" "1=K 2=A" (at 232.41 127 0) (hide yes) (show_name no) (do_not_autoplace no) (effects (font (size 1.27 1.27))))
  (pin "1")
  (pin "2"))
 (symbol
  (lib_id "Device:LED")
  (at 232.41 109.22 180)
  (unit 1)
  (body_style 1)
  (exclude_from_sim no)
  (in_bom yes)
  (on_board yes)
  (in_pos_files yes)
  (dnp no)
  (fields_autoplaced yes)
  (property "Reference" "D6" (at 233.9975 101.6 0) (show_name no) (do_not_autoplace no) (effects (font (size 1.27 1.27))))
  (property "Value" "LED" (at 233.9975 104.14 0) (show_name no) (do_not_autoplace no) (effects (font (size 1.27 1.27))))
  (property "Footprint" "LED_THT:LED_D5.0mm" (at 232.41 109.22 0) (hide yes) (show_name no) (do_not_autoplace no) (effects (font (size 1.27 1.27))))
  (property "Datasheet" "" (at 232.41 109.22 0) (hide yes) (show_name no) (do_not_autoplace no) (effects (font (size 1.27 1.27))))
  (property "Description" "Light emitting diode" (at 232.41 109.22 0) (hide yes) (show_name no) (do_not_autoplace no) (effects (font (size 1.27 1.27))))
  (property "Sim.Pins" "1=K 2=A" (at 232.41 109.22 0) (hide yes) (show_name no) (do_not_autoplace no) (effects (font (size 1.27 1.27))))
  (pin "1")
  (pin "2"))
 (symbol
  (lib_id "CD4017BE:CD4017BE")
  (at 180.34 106.68 0)
  (unit 1)
  (body_style 1)
  (exclude_from_sim no)
  (in_bom yes)
  (on_board yes)
  (in_pos_files yes)
  (dnp no)
  (fields_autoplaced yes)
  (property "Reference" "U2" (at 180.34 78.74 0) (show_name no) (do_not_autoplace no) (effects (font (size 1.27 1.27))))
  (property "Value" "CD4017BE" (at 180.34 81.28 0) (show_name no) (do_not_autoplace no) (effects (font (size 1.27 1.27))))
  (property "Footprint" "CD4017BE:DIP794W45P254L1969H508Q16" (at 180.34 106.68 0) (hide yes) (show_name no) (do_not_autoplace no) (effects (font (size 1.27 1.27)) (justify bottom)))
  (property "Datasheet" "" (at 180.34 106.68 0) (hide yes) (show_name no) (do_not_autoplace no) (effects (font (size 1.27 1.27))))
  (property "Description" "CMOS Decade Counter with 10 Decoded Outputs" (at 180.34 106.68 0) (hide yes) (show_name no) (do_not_autoplace no) (effects (font (size 1.27 1.27)) (justify bottom)))
  (property "MANUFACTURER" "Texas" (at 180.34 106.68 0) (hide yes) (show_name no) (do_not_autoplace no) (effects (font (size 1.27 1.27)) (justify bottom)))
  (property "MPN" "CD4017BE" (at 180.34 106.68 0) (hide yes) (show_name no) (do_not_autoplace no) (effects (font (size 1.27 1.27)) (justify bottom)))
  (property "Package" "PDIP-16 Texas Instruments" (at 180.34 106.68 0) (hide yes) (show_name no) (do_not_autoplace no) (effects (font (size 1.27 1.27)) (justify bottom)))
  (property "SOURCE_URL" "https://www.snapeda.com/parts/CD4017BE/Texas+Instruments/view-part/" (at 180.34 106.68 0) (hide yes) (show_name no) (do_not_autoplace no) (effects (font (size 1.27 1.27)) (justify bottom)))
  (pin "11")
  (pin "10")
  (pin "1")
  (pin "9")
  (pin "5")
  (pin "3")
  (pin "14")
  (pin "15")
  (pin "12")
  (pin "13")
  (pin "16")
  (pin "2")
  (pin "4")
  (pin "6")
  (pin "7")
  (pin "8"))
 (symbol
  (lib_id "Device:R")
  (at 93.98 102.87 0)
  (unit 1)
  (body_style 1)
  (exclude_from_sim no)
  (in_bom yes)
  (on_board yes)
  (in_pos_files yes)
  (dnp no)
  (fields_autoplaced yes)
  (property "Reference" "R2" (at 96.52 101.5999 0) (show_name no) (do_not_autoplace no) (effects (font (size 1.27 1.27)) (justify left)))
  (property "Value" "47k" (at 96.52 104.1399 0) (show_name no) (do_not_autoplace no) (effects (font (size 1.27 1.27)) (justify left)))
  (property "Footprint" "Resistor_THT:R_Axial_DIN0207_L6.3mm_D2.5mm_P7.62mm_Horizontal" (at 92.202 102.87 90) (hide yes) (show_name no) (do_not_autoplace no) (effects (font (size 1.27 1.27))))
  (property "Datasheet" "" (at 93.98 102.87 0) (hide yes) (show_name no) (do_not_autoplace no) (effects (font (size 1.27 1.27))))
  (property "Description" "Resistor" (at 93.98 102.87 0) (hide yes) (show_name no) (do_not_autoplace no) (effects (font (size 1.27 1.27))))
  (pin "2")
  (pin "1"))
 (symbol
  (lib_id "Timer:NE555P")
  (at 127 104.14 0)
  (unit 1)
  (body_style 1)
  (exclude_from_sim no)
  (in_bom yes)
  (on_board yes)
  (in_pos_files yes)
  (dnp no)
  (fields_autoplaced yes)
  (property "Reference" "U1" (at 139.7 97.7198 0) (show_name no) (do_not_autoplace no) (effects (font (size 1.27 1.27))))
  (property "Value" "NE555P" (at 139.7 100.2598 0) (show_name no) (do_not_autoplace no) (effects (font (size 1.27 1.27))))
  (property "Footprint" "Package_DIP:DIP-8_W7.62mm" (at 127 128.27 0) (hide yes) (show_name no) (do_not_autoplace no) (effects (font (size 1.27 1.27))))
  (property "Datasheet" "http://www.ti.com/lit/ds/symlink/ne555.pdf" (at 127 130.81 0) (hide yes) (show_name no) (do_not_autoplace no) (effects (font (size 1.27 1.27))))
  (property "Description" "Precision Timers, 555 compatible, PDIP-8" (at 127 125.73 0) (hide yes) (show_name no) (do_not_autoplace no) (effects (font (size 1.27 1.27))))
  (pin "8")
  (pin "3")
  (pin "2")
  (pin "6")
  (pin "1")
  (pin "4")
  (pin "7")
  (pin "5"))
 (symbol
  (lib_id "Device:R")
  (at 212.09 143.51 90)
  (unit 1)
  (body_style 1)
  (exclude_from_sim no)
  (in_bom yes)
  (on_board yes)
  (in_pos_files yes)
  (dnp no)
  (fields_autoplaced yes)
  (property "Reference" "R4" (at 212.09 137.16 90) (show_name no) (do_not_autoplace no) (effects (font (size 1.27 1.27))))
  (property "Value" "470 ohm" (at 212.09 139.7 90) (show_name no) (do_not_autoplace no) (effects (font (size 1.27 1.27))))
  (property "Footprint" "Resistor_THT:R_Axial_DIN0207_L6.3mm_D2.5mm_P7.62mm_Horizontal" (at 212.09 145.288 90) (hide yes) (show_name no) (do_not_autoplace no) (effects (font (size 1.27 1.27))))
  (property "Datasheet" "" (at 212.09 143.51 0) (hide yes) (show_name no) (do_not_autoplace no) (effects (font (size 1.27 1.27))))
  (property "Description" "Resistor" (at 212.09 143.51 0) (hide yes) (show_name no) (do_not_autoplace no) (effects (font (size 1.27 1.27))))
  (pin "2")
  (pin "1"))
 (symbol
  (lib_id "Device:LED")
  (at 232.41 101.6 180)
  (unit 1)
  (body_style 1)
  (exclude_from_sim no)
  (in_bom yes)
  (on_board yes)
  (in_pos_files yes)
  (dnp no)
  (fields_autoplaced yes)
  (property "Reference" "D8" (at 233.9975 93.98 0) (show_name no) (do_not_autoplace no) (effects (font (size 1.27 1.27))))
  (property "Value" "LED" (at 233.9975 96.52 0) (show_name no) (do_not_autoplace no) (effects (font (size 1.27 1.27))))
  (property "Footprint" "LED_THT:LED_D5.0mm" (at 232.41 101.6 0) (hide yes) (show_name no) (do_not_autoplace no) (effects (font (size 1.27 1.27))))
  (property "Datasheet" "" (at 232.41 101.6 0) (hide yes) (show_name no) (do_not_autoplace no) (effects (font (size 1.27 1.27))))
  (property "Description" "Light emitting diode" (at 232.41 101.6 0) (hide yes) (show_name no) (do_not_autoplace no) (effects (font (size 1.27 1.27))))
  (property "Sim.Pins" "1=K 2=A" (at 232.41 101.6 0) (hide yes) (show_name no) (do_not_autoplace no) (effects (font (size 1.27 1.27))))
  (pin "1")
  (pin "2"))
 (symbol
  (lib_id "Device:LED")
  (at 232.41 118.11 180)
  (unit 1)
  (body_style 1)
  (exclude_from_sim no)
  (in_bom yes)
  (on_board yes)
  (in_pos_files yes)
  (dnp no)
  (fields_autoplaced yes)
  (property "Reference" "D4" (at 233.9975 110.49 0) (show_name no) (do_not_autoplace no) (effects (font (size 1.27 1.27))))
  (property "Value" "LED" (at 233.9975 113.03 0) (show_name no) (do_not_autoplace no) (effects (font (size 1.27 1.27))))
  (property "Footprint" "LED_THT:LED_D5.0mm" (at 232.41 118.11 0) (hide yes) (show_name no) (do_not_autoplace no) (effects (font (size 1.27 1.27))))
  (property "Datasheet" "" (at 232.41 118.11 0) (hide yes) (show_name no) (do_not_autoplace no) (effects (font (size 1.27 1.27))))
  (property "Description" "Light emitting diode" (at 232.41 118.11 0) (hide yes) (show_name no) (do_not_autoplace no) (effects (font (size 1.27 1.27))))
  (property "Sim.Pins" "1=K 2=A" (at 232.41 118.11 0) (hide yes) (show_name no) (do_not_autoplace no) (effects (font (size 1.27 1.27))))
  (pin "1")
  (pin "2"))
 (symbol
  (lib_id "Device:LED")
  (at 232.41 105.41 180)
  (unit 1)
  (body_style 1)
  (exclude_from_sim no)
  (in_bom yes)
  (on_board yes)
  (in_pos_files yes)
  (dnp no)
  (fields_autoplaced yes)
  (property "Reference" "D7" (at 233.9975 97.79 0) (show_name no) (do_not_autoplace no) (effects (font (size 1.27 1.27))))
  (property "Value" "LED" (at 233.9975 100.33 0) (show_name no) (do_not_autoplace no) (effects (font (size 1.27 1.27))))
  (property "Footprint" "LED_THT:LED_D5.0mm" (at 232.41 105.41 0) (hide yes) (show_name no) (do_not_autoplace no) (effects (font (size 1.27 1.27))))
  (property "Datasheet" "" (at 232.41 105.41 0) (hide yes) (show_name no) (do_not_autoplace no) (effects (font (size 1.27 1.27))))
  (property "Description" "Light emitting diode" (at 232.41 105.41 0) (hide yes) (show_name no) (do_not_autoplace no) (effects (font (size 1.27 1.27))))
  (property "Sim.Pins" "1=K 2=A" (at 232.41 105.41 0) (hide yes) (show_name no) (do_not_autoplace no) (effects (font (size 1.27 1.27))))
  (pin "1")
  (pin "2"))
 (symbol
  (lib_id "Device:LED")
  (at 232.41 91.44 180)
  (unit 1)
  (body_style 1)
  (exclude_from_sim no)
  (in_bom yes)
  (on_board yes)
  (in_pos_files yes)
  (dnp no)
  (fields_autoplaced yes)
  (property "Reference" "D10" (at 233.9975 83.82 0) (show_name no) (do_not_autoplace no) (effects (font (size 1.27 1.27))))
  (property "Value" "LED" (at 233.9975 86.36 0) (show_name no) (do_not_autoplace no) (effects (font (size 1.27 1.27))))
  (property "Footprint" "LED_THT:LED_D5.0mm" (at 232.41 91.44 0) (hide yes) (show_name no) (do_not_autoplace no) (effects (font (size 1.27 1.27))))
  (property "Datasheet" "" (at 232.41 91.44 0) (hide yes) (show_name no) (do_not_autoplace no) (effects (font (size 1.27 1.27))))
  (property "Description" "Light emitting diode" (at 232.41 91.44 0) (hide yes) (show_name no) (do_not_autoplace no) (effects (font (size 1.27 1.27))))
  (property "Sim.Pins" "1=K 2=A" (at 232.41 91.44 0) (hide yes) (show_name no) (do_not_autoplace no) (effects (font (size 1.27 1.27))))
  (pin "1")
  (pin "2"))
 (symbol
  (lib_id "Device:R")
  (at 93.98 83.82 180)
  (unit 1)
  (body_style 1)
  (exclude_from_sim no)
  (in_bom yes)
  (on_board yes)
  (in_pos_files yes)
  (dnp no)
  (fields_autoplaced yes)
  (property "Reference" "R3" (at 96.52 82.5499 0) (show_name no) (do_not_autoplace no) (effects (font (size 1.27 1.27)) (justify right)))
  (property "Value" "1k" (at 96.52 85.0899 0) (show_name no) (do_not_autoplace no) (effects (font (size 1.27 1.27)) (justify right)))
  (property "Footprint" "Resistor_THT:R_Axial_DIN0207_L6.3mm_D2.5mm_P7.62mm_Horizontal" (at 95.758 83.82 90) (hide yes) (show_name no) (do_not_autoplace no) (effects (font (size 1.27 1.27))))
  (property "Datasheet" "" (at 93.98 83.82 0) (hide yes) (show_name no) (do_not_autoplace no) (effects (font (size 1.27 1.27))))
  (property "Description" "Resistor" (at 93.98 83.82 0) (hide yes) (show_name no) (do_not_autoplace no) (effects (font (size 1.27 1.27))))
  (pin "2")
  (pin "1"))
 (sheet_instances
  (path ""
   (page "1")))
 (embedded_fonts no))
